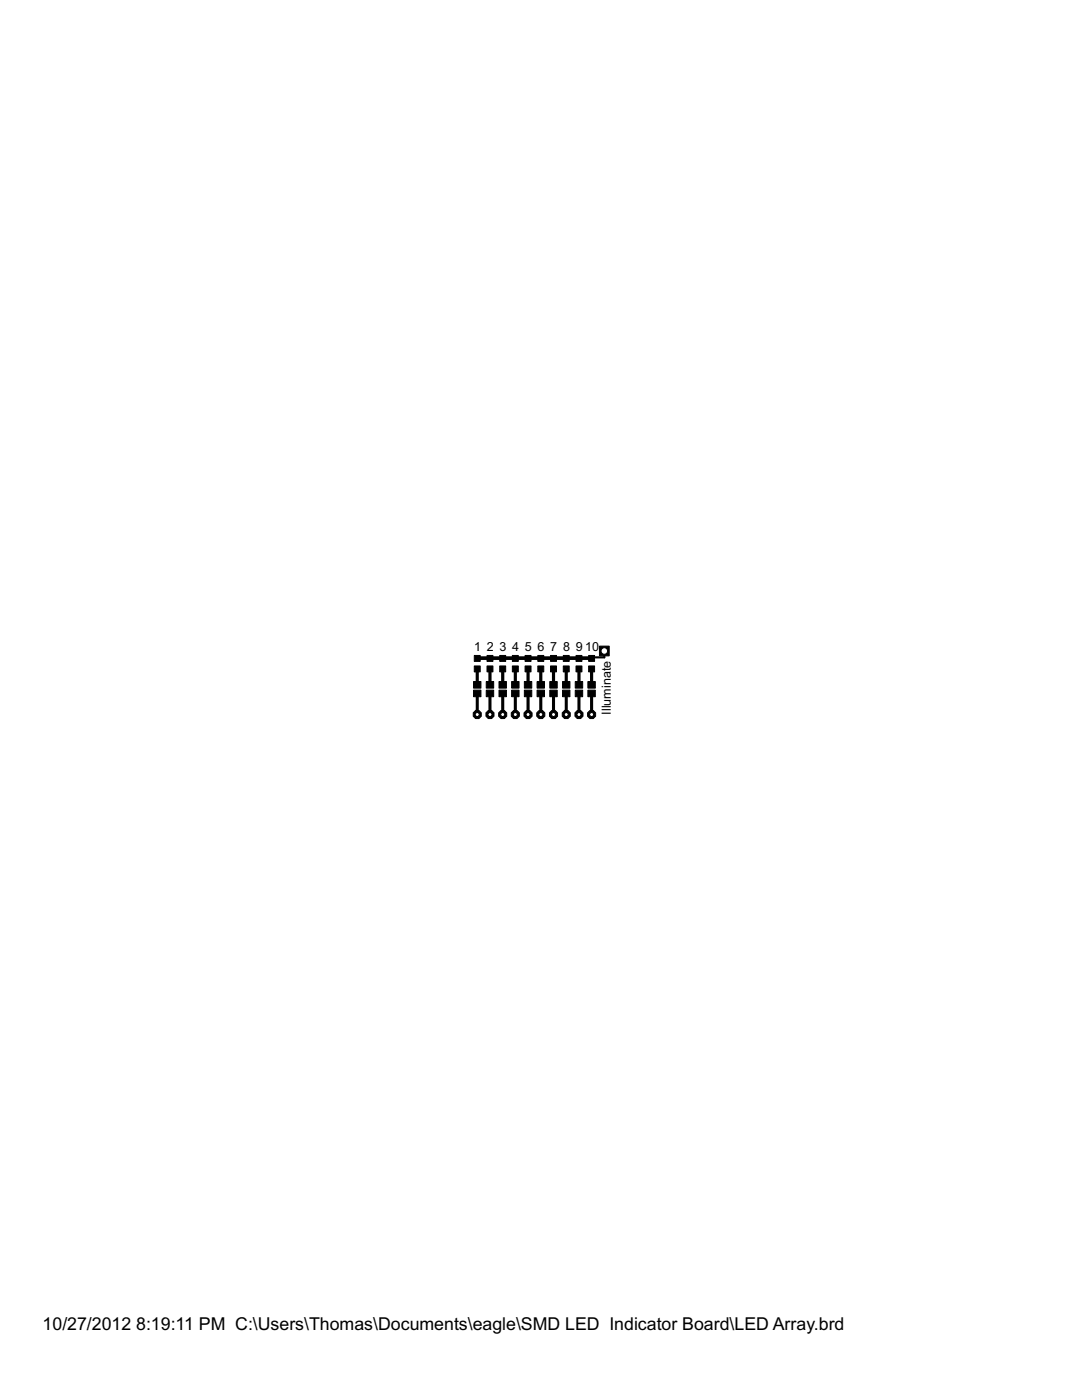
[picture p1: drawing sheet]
<svg xmlns="http://www.w3.org/2000/svg" width="216mm" height="279mm" viewBox="0 0 216 279" stroke-linecap="round" stroke-linejoin="round" font-family="sans-serif">
<g fill="#000" stroke="#000" stroke-width=".2">
<path d="M94.5 136h1.5v1.3h-1.5zM94.5 137.7h1.5v1.3h-1.5zM94.6 132.9h1.2v1.2h-1.2zM94.6 130.8h1.2v1.2h-1.2zM97 136h1.5v1.3h-1.5zM97 137.7h1.5v1.3h-1.5zM97.2 132.9h1.2v1.2h-1.2zM97.2 130.8h1.2v1.2h-1.2zM99.6 136h1.4v1.3h-1.4zM99.6 137.7h1.4v1.3h-1.4zM99.7 132.9h1.2v1.2h-1.2zM99.7 130.8h1.2v1.2h-1.2z"/>
<path d="M102.1 136h1.5v1.3h-1.5zM102.1 137.7h1.5v1.3h-1.5zM102.2 132.9h1.2v1.2h-1.2zM102.2 130.8h1.2v1.2h-1.2zM104.6 136h1.5v1.3h-1.5zM104.6 137.7h1.5v1.3h-1.5zM104.8 132.9h1.2v1.2h-1.2zM104.8 130.8h1.2v1.2h-1.2zM107.2 136h1.4v1.3h-1.4zM107.2 137.7h1.4v1.3h-1.4zM107.3 132.9h1.2v1.2h-1.2zM107.3 130.8h1.2v1.2h-1.2z"/>
<path d="M109.7 136h1.5v1.3h-1.5zM109.7 137.7h1.5v1.3h-1.5zM109.9 132.9h1.1v1.2h-1.1zM109.9 130.8h1.1v1.2h-1.1zM112.2 136h1.5v1.3h-1.5zM112.2 137.7h1.5v1.3h-1.5zM112.4 132.9h1.2v1.2h-1.2zM112.4 130.8h1.2v1.2h-1.2zM114.8 136h1.5v1.3h-1.5zM114.8 137.7h1.5v1.3h-1.5zM114.9 132.9h1.2v1.2h-1.2zM114.9 130.8h1.2v1.2h-1.2z"/>
<path d="M117.3 136h1.5v1.3h-1.5zM117.3 137.7h1.5v1.3h-1.5zM117.5 132.9h1.1v1.2h-1.1zM117.5 130.8h1.1v1.2h-1.1z"/>
<circle cx="95.2" cy="142.6" r=".87"/>
</g>
<path d="M95.2 138.4v4.2M97.8 138.4v4.2M100.3 138.4v4.2M102.8 138.4v4.2M105.4 138.4v4.2M107.9 138.4v4.2M110.4 138.4v4.2M113 138.4v4.2M115.5 138.4v4.2M118 131.2v.2h-22.8M118 138.4v4.2" fill="none" stroke="#000" stroke-width=".61"/>
<path d="M95.2 133.5v3.2M97.8 133.5v3.2M100.3 133.5v3.2M102.8 133.5v3.2M105.4 133.5v3.2M107.9 133.5v3.2M110.4 133.5v3.2M113 133.5v3.2M115.5 133.5v3.2M118 133.5v3.2" fill="none" stroke="#000" stroke-width=".63"/>
<path d="M120.6 129.9v1.3h-25.4" fill="none" stroke="#000" stroke-width=".42"/>
<circle cx="95.2" cy="142.6" r=".4" fill="#fff" stroke="#000" stroke-width=".2"/>
<circle cx="97.8" cy="142.6" r=".87" fill="#000" stroke="#000" stroke-width=".2"/>
<circle cx="97.8" cy="142.6" r=".4" fill="#fff" stroke="#000" stroke-width=".2"/>
<circle cx="100.3" cy="142.6" r=".87" fill="#000" stroke="#000" stroke-width=".2"/>
<circle cx="100.3" cy="142.6" r=".4" fill="#fff" stroke="#000" stroke-width=".2"/>
<circle cx="102.8" cy="142.6" r=".87" fill="#000" stroke="#000" stroke-width=".2"/>
<circle cx="102.8" cy="142.6" r=".4" fill="#fff" stroke="#000" stroke-width=".2"/>
<circle cx="105.4" cy="142.6" r=".87" fill="#000" stroke="#000" stroke-width=".2"/>
<circle cx="105.4" cy="142.6" r=".4" fill="#fff" stroke="#000" stroke-width=".2"/>
<circle cx="107.9" cy="142.6" r=".87" fill="#000" stroke="#000" stroke-width=".2"/>
<circle cx="107.9" cy="142.6" r=".4" fill="#fff" stroke="#000" stroke-width=".2"/>
<circle cx="110.4" cy="142.6" r=".87" fill="#000" stroke="#000" stroke-width=".2"/>
<circle cx="110.4" cy="142.6" r=".4" fill="#fff" stroke="#000" stroke-width=".2"/>
<circle cx="113" cy="142.6" r=".87" fill="#000" stroke="#000" stroke-width=".2"/>
<circle cx="113" cy="142.6" r=".4" fill="#fff" stroke="#000" stroke-width=".2"/>
<circle cx="115.5" cy="142.6" r=".87" fill="#000" stroke="#000" stroke-width=".2"/>
<circle cx="115.5" cy="142.6" r=".4" fill="#fff" stroke="#000" stroke-width=".2"/>
<circle cx="118" cy="142.6" r=".87" fill="#000" stroke="#000" stroke-width=".2"/>
<circle cx="118" cy="142.6" r=".4" fill="#fff" stroke="#000" stroke-width=".2"/>
<path d="M119.6 128.9h2v2h-2z" fill="#000" stroke="#000" stroke-width=".2"/>
<circle cx="120.6" cy="129.9" r=".66" fill="#fff" stroke="#000" stroke-width=".2"/>
<g font-size="4">
<text x="8.5" y="265.5">10/27/2012</text>
<text x="27.2" y="265.5">8:19:11 PM C:\Users\Thomas\Documents\eagle\SMD LED Indicator Board\LED Array.brd</text>
</g>
<g font-size="2.8">
<text x="94.6" y="129.9">1</text>
<text x="97.1" y="129.9">2</text>
<text x="99.7" y="129.9">3</text>
<text x="102.2" y="129.9">4</text>
<text x="104.7" y="129.9">5</text>
<text x="107.3" y="129.9">6</text>
<text x="109.8" y="129.9">7</text>
<text x="112.3" y="129.9">8</text>
<text x="114.9" y="129.9">9</text>
<text x="116.8" y="129.9">10</text>
<text x="121.9" y="142.6" transform="rotate(-90 121.9 142.6)">Illuminate</text>
</g>
</svg>
